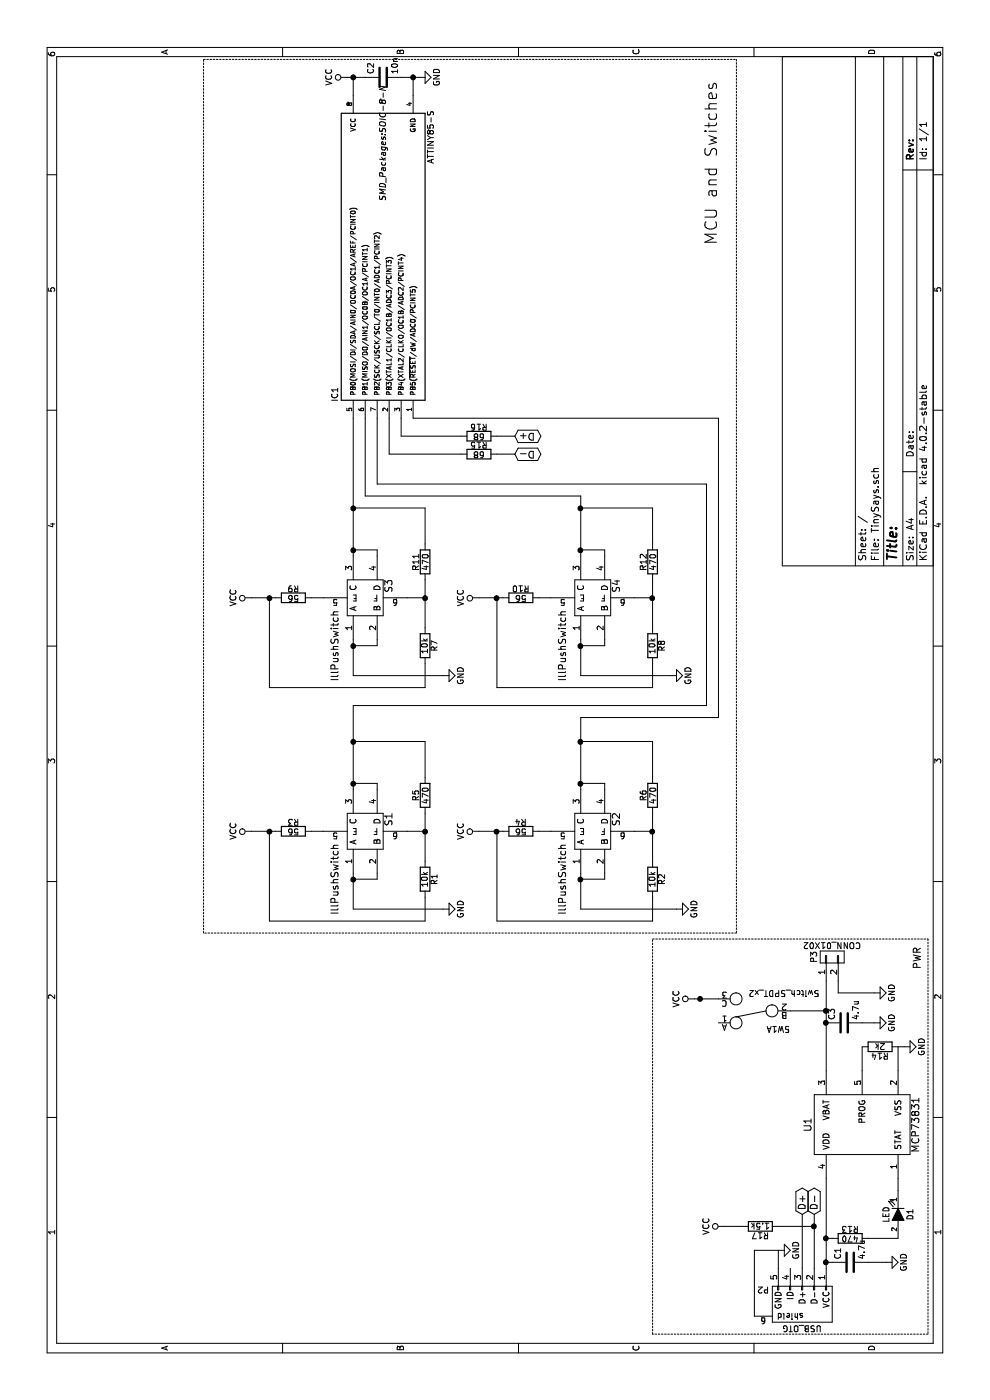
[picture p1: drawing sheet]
EESchema Schematic File Version 2
LIBS:power
LIBS:device
LIBS:transistors
LIBS:conn
LIBS:linear
LIBS:regul
LIBS:74xx
LIBS:cmos4000
LIBS:adc-dac
LIBS:memory
LIBS:xilinx
LIBS:microcontrollers
LIBS:dsp
LIBS:microchip
LIBS:analog_switches
LIBS:motorola
LIBS:texas
LIBS:intel
LIBS:audio
LIBS:interface
LIBS:digital-audio
LIBS:philips
LIBS:display
LIBS:cypress
LIBS:siliconi
LIBS:opto
LIBS:atmel
LIBS:contrib
LIBS:valves
LIBS:TinySays
LIBS:TinySays-cache
EELAYER 25 0
EELAYER END
$Descr A4 11693 8268
encoding utf-8
Sheet 1 1
Title ""
Date ""
Rev ""
Comp ""
Comment1 ""
Comment2 ""
Comment3 ""
Comment4 ""
$EndDescr
$Comp
L ATTINY85-S IC1
U 1 1
P 9550 3200
F 0 "IC1" H 8400 3600 50  0000 C CNN
F 1 "ATTINY85-S" H 10550 2800 50  0000 C CNN
F 2 "SMD_Packages:SOIC-8-N" H 10500 3200 50  0000 C CIN
F 3 "" H 9550 3200 50  0000 C CNN
	1    9550 3200
	1    0    0    -1  
$EndComp
$Comp
L R R7
U 1 1
P 6300 3550
F 0 "R7" V 6380 3550 50  0000 C CNN
F 1 "10k" V 6300 3550 50  0000 C CNN
F 2 "Resistors_SMD:R_0603_HandSoldering" V 6230 3550 50  0001 C CNN
F 3 "" H 6300 3550 50  0000 C CNN
	1    6300 3550
	0    1    1    0   
$EndComp
$Comp
L IllPushSwitch S3
U 1 1
P 6700 3050
F 0 "S3" H 6800 2850 60  0000 C CNN
F 1 "IllPushSwitch" H 6300 3300 60  0000 C CNN
F 2 "TinySays:IllPushSwitch" H 6700 3050 60  0001 C CNN
F 3 "" H 6700 3050 60  0000 C CNN
	1    6700 3050
	1    0    0    -1  
$EndComp
$Comp
L R R11
U 1 1
P 7000 3550
F 0 "R11" V 7080 3550 50  0000 C CNN
F 1 "470" V 7000 3550 50  0000 C CNN
F 2 "Resistors_SMD:R_0603_HandSoldering" V 6930 3550 50  0001 C CNN
F 3 "" H 7000 3550 50  0000 C CNN
	1    7000 3550
	0    -1   -1   0   
$EndComp
$Comp
L R R9
U 1 1
P 6700 2450
F 0 "R9" V 6780 2450 50  0000 C CNN
F 1 "56" V 6700 2450 50  0000 C CNN
F 2 "Resistors_SMD:R_0603_HandSoldering" V 6630 2450 50  0001 C CNN
F 3 "" H 6700 2450 50  0000 C CNN
	1    6700 2450
	1    0    0    -1  
$EndComp
$Comp
L VCC #PWR01
U 1 1
P 6700 2100
F 0 "#PWR01" H 6700 1950 50  0001 C CNN
F 1 "VCC" H 6700 2250 50  0000 C CNN
F 2 "" H 6700 2100 50  0000 C CNN
F 3 "" H 6700 2100 50  0000 C CNN
	1    6700 2100
	1    0    0    -1  
$EndComp
$Comp
L GND #PWR02
U 1 1
P 6050 3700
F 0 "#PWR02" H 6050 3450 50  0001 C CNN
F 1 "GND" H 6050 3550 50  0000 C CNN
F 2 "" H 6050 3700 50  0000 C CNN
F 3 "" H 6050 3700 50  0000 C CNN
	1    6050 3700
	1    0    0    -1  
$EndComp
$Comp
L R R8
U 1 1
P 6300 5450
F 0 "R8" V 6380 5450 50  0000 C CNN
F 1 "10k" V 6300 5450 50  0000 C CNN
F 2 "Resistors_SMD:R_0603_HandSoldering" V 6230 5450 50  0001 C CNN
F 3 "" H 6300 5450 50  0000 C CNN
	1    6300 5450
	0    1    1    0   
$EndComp
$Comp
L IllPushSwitch S4
U 1 1
P 6700 4950
F 0 "S4" H 6800 4750 60  0000 C CNN
F 1 "IllPushSwitch" H 6300 5200 60  0000 C CNN
F 2 "TinySays:IllPushSwitch" H 6700 4950 60  0001 C CNN
F 3 "" H 6700 4950 60  0000 C CNN
	1    6700 4950
	1    0    0    -1  
$EndComp
$Comp
L R R12
U 1 1
P 7000 5450
F 0 "R12" V 7080 5450 50  0000 C CNN
F 1 "470" V 7000 5450 50  0000 C CNN
F 2 "Resistors_SMD:R_0603_HandSoldering" V 6930 5450 50  0001 C CNN
F 3 "" H 7000 5450 50  0000 C CNN
	1    7000 5450
	0    -1   -1   0   
$EndComp
$Comp
L R R10
U 1 1
P 6700 4350
F 0 "R10" V 6780 4350 50  0000 C CNN
F 1 "56" V 6700 4350 50  0000 C CNN
F 2 "Resistors_SMD:R_0603_HandSoldering" V 6630 4350 50  0001 C CNN
F 3 "" H 6700 4350 50  0000 C CNN
	1    6700 4350
	1    0    0    -1  
$EndComp
$Comp
L GND #PWR03
U 1 1
P 6050 5600
F 0 "#PWR03" H 6050 5350 50  0001 C CNN
F 1 "GND" H 6050 5450 50  0000 C CNN
F 2 "" H 6050 5600 50  0000 C CNN
F 3 "" H 6050 5600 50  0000 C CNN
	1    6050 5600
	1    0    0    -1  
$EndComp
$Comp
L R R1
U 1 1
P 4350 3550
F 0 "R1" V 4430 3550 50  0000 C CNN
F 1 "10k" V 4350 3550 50  0000 C CNN
F 2 "Resistors_SMD:R_0603_HandSoldering" V 4280 3550 50  0001 C CNN
F 3 "" H 4350 3550 50  0000 C CNN
	1    4350 3550
	0    1    1    0   
$EndComp
$Comp
L IllPushSwitch S1
U 1 1
P 4750 3050
F 0 "S1" H 4850 2850 60  0000 C CNN
F 1 "IllPushSwitch" H 4350 3300 60  0000 C CNN
F 2 "TinySays:IllPushSwitch" H 4750 3050 60  0001 C CNN
F 3 "" H 4750 3050 60  0000 C CNN
	1    4750 3050
	1    0    0    -1  
$EndComp
$Comp
L R R5
U 1 1
P 5050 3550
F 0 "R5" V 5130 3550 50  0000 C CNN
F 1 "470" V 5050 3550 50  0000 C CNN
F 2 "Resistors_SMD:R_0603_HandSoldering" V 4980 3550 50  0001 C CNN
F 3 "" H 5050 3550 50  0000 C CNN
	1    5050 3550
	0    -1   -1   0   
$EndComp
$Comp
L R R3
U 1 1
P 4750 2450
F 0 "R3" V 4830 2450 50  0000 C CNN
F 1 "56" V 4750 2450 50  0000 C CNN
F 2 "Resistors_SMD:R_0603_HandSoldering" V 4680 2450 50  0001 C CNN
F 3 "" H 4750 2450 50  0000 C CNN
	1    4750 2450
	1    0    0    -1  
$EndComp
$Comp
L GND #PWR04
U 1 1
P 4100 3700
F 0 "#PWR04" H 4100 3450 50  0001 C CNN
F 1 "GND" H 4100 3550 50  0000 C CNN
F 2 "" H 4100 3700 50  0000 C CNN
F 3 "" H 4100 3700 50  0000 C CNN
	1    4100 3700
	1    0    0    -1  
$EndComp
$Comp
L R R2
U 1 1
P 4350 5450
F 0 "R2" V 4430 5450 50  0000 C CNN
F 1 "10k" V 4350 5450 50  0000 C CNN
F 2 "Resistors_SMD:R_0603_HandSoldering" V 4280 5450 50  0001 C CNN
F 3 "" H 4350 5450 50  0000 C CNN
	1    4350 5450
	0    1    1    0   
$EndComp
$Comp
L IllPushSwitch S2
U 1 1
P 4750 4950
F 0 "S2" H 4850 4750 60  0000 C CNN
F 1 "IllPushSwitch" H 4350 5200 60  0000 C CNN
F 2 "TinySays:IllPushSwitch" H 4750 4950 60  0001 C CNN
F 3 "" H 4750 4950 60  0000 C CNN
	1    4750 4950
	1    0    0    -1  
$EndComp
$Comp
L R R6
U 1 1
P 5050 5450
F 0 "R6" V 5130 5450 50  0000 C CNN
F 1 "470" V 5050 5450 50  0000 C CNN
F 2 "Resistors_SMD:R_0603_HandSoldering" V 4980 5450 50  0001 C CNN
F 3 "" H 5050 5450 50  0000 C CNN
	1    5050 5450
	0    -1   -1   0   
$EndComp
$Comp
L R R4
U 1 1
P 4750 4350
F 0 "R4" V 4830 4350 50  0000 C CNN
F 1 "56" V 4750 4350 50  0000 C CNN
F 2 "Resistors_SMD:R_0603_HandSoldering" V 4680 4350 50  0001 C CNN
F 3 "" H 4750 4350 50  0000 C CNN
	1    4750 4350
	1    0    0    -1  
$EndComp
$Comp
L VCC #PWR05
U 1 1
P 4750 4000
F 0 "#PWR05" H 4750 3850 50  0001 C CNN
F 1 "VCC" H 4750 4150 50  0000 C CNN
F 2 "" H 4750 4000 50  0000 C CNN
F 3 "" H 4750 4000 50  0000 C CNN
	1    4750 4000
	1    0    0    -1  
$EndComp
$Comp
L GND #PWR06
U 1 1
P 4100 5650
F 0 "#PWR06" H 4100 5400 50  0001 C CNN
F 1 "GND" H 4100 5500 50  0000 C CNN
F 2 "" H 4100 5650 50  0000 C CNN
F 3 "" H 4100 5650 50  0000 C CNN
	1    4100 5650
	1    0    0    -1  
$EndComp
$Comp
L VCC #PWR07
U 1 1
P 11050 2900
F 0 "#PWR07" H 11050 2750 50  0001 C CNN
F 1 "VCC" H 11050 3050 50  0000 C CNN
F 2 "" H 11050 2900 50  0000 C CNN
F 3 "" H 11050 2900 50  0000 C CNN
	1    11050 2900
	1    0    0    -1  
$EndComp
$Comp
L GND #PWR08
U 1 1
P 11050 3500
F 0 "#PWR08" H 11050 3250 50  0001 C CNN
F 1 "GND" H 11050 3350 50  0000 C CNN
F 2 "" H 11050 3500 50  0000 C CNN
F 3 "" H 11050 3500 50  0000 C CNN
	1    11050 3500
	1    0    0    -1  
$EndComp
Text Notes 9650 6000 0    98   ~ 0
MCU and Switches
$Comp
L VCC #PWR09
U 1 1
P 6700 4000
F 0 "#PWR09" H 6700 3850 50  0001 C CNN
F 1 "VCC" H 6700 4150 50  0000 C CNN
F 2 "" H 6700 4000 50  0000 C CNN
F 3 "" H 6700 4000 50  0000 C CNN
	1    6700 4000
	1    0    0    -1  
$EndComp
$Comp
L VCC #PWR010
U 1 1
P 4750 2100
F 0 "#PWR010" H 4750 1950 50  0001 C CNN
F 1 "VCC" H 4750 2250 50  0000 C CNN
F 2 "" H 4750 2100 50  0000 C CNN
F 3 "" H 4750 2100 50  0000 C CNN
	1    4750 2100
	1    0    0    -1  
$EndComp
$Comp
L Switch_SPDT_x2 SW1
U 1 1
P 3250 6300
F 0 "SW1" H 3050 6450 50  0000 C CNN
F 1 "Switch_SPDT_x2" H 3000 6150 50  0000 C CNN
F 2 "TinySays:STDP-2235S" H 3250 6300 50  0001 C CNN
F 3 "" H 3250 6300 50  0000 C CNN
F 4 "http://www.interhit.rs/pomicni-prekidaci-2ux/15952-prp-2235s-pomicni-prekidac-03a-6v-2x-uu-smd-2000000168289.html" H 3250 6300 60  0001 C CNN "Supplier"
	1    3250 6300
	0    -1   -1   0   
$EndComp
$Comp
L C C2
U 1 1
P 11050 3200
F 0 "C2" H 11075 3300 50  0000 L CNN
F 1 "10n" H 11075 3100 50  0000 L CNN
F 2 "Capacitors_SMD:C_0603_HandSoldering" H 11088 3050 50  0001 C CNN
F 3 "" H 11050 3200 50  0000 C CNN
	1    11050 3200
	1    0    0    -1  
$EndComp
$Comp
L MCP73831 U1
U 1 1
P 2300 7200
F 0 "U1" H 2300 7650 59  0000 C CNN
F 1 "MCP73831" H 2300 6750 59  0000 C CNN
F 2 "TinySays:SOT-23-5" H 2300 7200 59  0001 C CNN
F 3 "" H 2300 7200 59  0000 C CNN
	1    2300 7200
	1    0    0    -1  
$EndComp
$Comp
L LED D1
U 1 1
P 1550 7500
F 0 "D1" H 1550 7600 50  0000 C CNN
F 1 "LED" H 1550 7400 50  0000 C CNN
F 2 "Resistors_SMD:R_0603_HandSoldering" H 1550 7500 50  0001 C CNN
F 3 "" H 1550 7500 50  0000 C CNN
	1    1550 7500
	-1   0    0    1   
$EndComp
$Comp
L R R13
U 1 1
P 1350 7100
F 0 "R13" V 1430 7100 50  0000 C CNN
F 1 "470" V 1350 7100 50  0000 C CNN
F 2 "Resistors_SMD:R_0603_HandSoldering" V 1280 7100 50  0001 C CNN
F 3 "" H 1350 7100 50  0000 C CNN
	1    1350 7100
	1    0    0    -1  
$EndComp
$Comp
L C C1
U 1 1
P 1150 7100
F 0 "C1" H 1175 7200 50  0000 L CNN
F 1 "4.7u" H 1175 7000 50  0000 L CNN
F 2 "Capacitors_SMD:C_0603_HandSoldering" H 1188 6950 50  0001 C CNN
F 3 "" H 1150 7100 50  0000 C CNN
	1    1150 7100
	1    0    0    -1  
$EndComp
$Comp
L GND #PWR011
U 1 1
P 1150 7400
F 0 "#PWR011" H 1150 7150 50  0001 C CNN
F 1 "GND" H 1150 7250 50  0000 C CNN
F 2 "" H 1150 7400 50  0000 C CNN
F 3 "" H 1150 7400 50  0000 C CNN
	1    1150 7400
	1    0    0    -1  
$EndComp
$Comp
L R R14
U 1 1
P 2950 7350
F 0 "R14" V 3030 7350 50  0000 C CNN
F 1 "2k" V 2950 7350 50  0000 C CNN
F 2 "Resistors_SMD:R_0603_HandSoldering" V 2880 7350 50  0001 C CNN
F 3 "" H 2950 7350 50  0000 C CNN
	1    2950 7350
	-1   0    0    1   
$EndComp
$Comp
L GND #PWR012
U 1 1
P 2950 7550
F 0 "#PWR012" H 2950 7300 50  0001 C CNN
F 1 "GND" H 2950 7400 50  0000 C CNN
F 2 "" H 2950 7550 50  0000 C CNN
F 3 "" H 2950 7550 50  0000 C CNN
	1    2950 7550
	1    0    0    -1  
$EndComp
$Comp
L C C3
U 1 1
P 3150 7050
F 0 "C3" H 3175 7150 50  0000 L CNN
F 1 "4.7u" H 3175 6950 50  0000 L CNN
F 2 "Capacitors_SMD:C_0603_HandSoldering" H 3188 6900 50  0001 C CNN
F 3 "" H 3150 7050 50  0000 C CNN
	1    3150 7050
	1    0    0    -1  
$EndComp
$Comp
L GND #PWR013
U 1 1
P 3150 7300
F 0 "#PWR013" H 3150 7050 50  0001 C CNN
F 1 "GND" H 3150 7150 50  0000 C CNN
F 2 "" H 3150 7300 50  0000 C CNN
F 3 "" H 3150 7300 50  0000 C CNN
	1    3150 7300
	1    0    0    -1  
$EndComp
$Comp
L GND #PWR014
U 1 1
P 3400 7300
F 0 "#PWR014" H 3400 7050 50  0001 C CNN
F 1 "GND" H 3400 7150 50  0000 C CNN
F 2 "" H 3400 7300 50  0000 C CNN
F 3 "" H 3400 7300 50  0000 C CNN
	1    3400 7300
	1    0    0    -1  
$EndComp
$Comp
L GND #PWR015
U 1 1
P 1250 6500
F 0 "#PWR015" H 1250 6250 50  0001 C CNN
F 1 "GND" H 1250 6350 50  0000 C CNN
F 2 "" H 1250 6500 50  0000 C CNN
F 3 "" H 1250 6500 50  0000 C CNN
	1    1250 6500
	1    0    0    -1  
$EndComp
$Comp
L USB_OTG P2
U 1 1
P 800 6700
F 0 "P2" H 1125 6575 50  0000 C CNN
F 1 "USB_OTG" H 800 6900 50  0000 C CNN
F 2 "Connect:USB_Micro-B" V 750 6600 50  0001 C CNN
F 3 "" V 750 6600 50  0000 C CNN
	1    800  6700
	0    -1   -1   0   
$EndComp
$Comp
L CONN_01X02 P3
U 1 1
P 3700 6950
F 0 "P3" H 3700 7100 50  0000 C CNN
F 1 "CONN_01X02" V 3800 6950 50  0000 C CNN
F 2 "Pin_Headers:Pin_Header_Angled_1x02" H 3700 6950 50  0001 C CNN
F 3 "" H 3700 6950 50  0000 C CNN
	1    3700 6950
	1    0    0    -1  
$EndComp
$Comp
L VCC #PWR016
U 1 1
P 3350 5800
F 0 "#PWR016" H 3350 5650 50  0001 C CNN
F 1 "VCC" H 3350 5950 50  0000 C CNN
F 2 "" H 3350 5800 50  0000 C CNN
F 3 "" H 3350 5800 50  0000 C CNN
	1    3350 5800
	1    0    0    -1  
$EndComp
Text GLabel 1550 6700 2    59   BiDi ~ 0
D+
Text GLabel 1550 6800 2    59   BiDi ~ 0
D-
Text GLabel 8050 4300 3    59   BiDi ~ 0
D+
Text GLabel 7900 4300 3    59   BiDi ~ 0
D-
$Comp
L R R15
U 1 1
P 7900 4000
F 0 "R15" V 7980 4000 50  0000 C CNN
F 1 "68" V 7900 4000 50  0000 C CNN
F 2 "Resistors_SMD:R_0603_HandSoldering" V 7830 4000 50  0001 C CNN
F 3 "" H 7900 4000 50  0000 C CNN
	1    7900 4000
	1    0    0    -1  
$EndComp
$Comp
L R R16
U 1 1
P 8050 4000
F 0 "R16" V 8130 4000 50  0000 C CNN
F 1 "68" V 8050 4000 50  0000 C CNN
F 2 "Resistors_SMD:R_0603_HandSoldering" V 7980 4000 50  0001 C CNN
F 3 "" H 8050 4000 50  0000 C CNN
	1    8050 4000
	1    0    0    -1  
$EndComp
$Comp
L R R17
U 1 1
P 1450 6350
F 0 "R17" V 1530 6350 50  0000 C CNN
F 1 "1.5k" V 1450 6350 50  0000 C CNN
F 2 "Resistors_SMD:R_0603_HandSoldering" V 1380 6350 50  0001 C CNN
F 3 "" H 1450 6350 50  0000 C CNN
	1    1450 6350
	-1   0    0    1   
$EndComp
$Comp
L VCC #PWR017
U 1 1
P 1450 6050
F 0 "#PWR017" H 1450 5900 50  0001 C CNN
F 1 "VCC" H 1450 6200 50  0000 C CNN
F 2 "" H 1450 6050 50  0000 C CNN
F 3 "" H 1450 6050 50  0000 C CNN
	1    1450 6050
	1    0    0    -1  
$EndComp
Wire Wire Line
	7650 3150 8200 3150
Wire Wire Line
	7650 5900 7650 3150
Wire Wire Line
	8200 6000 8200 3450
Wire Notes Line
	550  5450 3850 5450
Wire Notes Line
	550  7750 550  5450
Wire Notes Line
	3850 7750 550  7750
Wire Notes Line
	3850 5450 3850 7750
Connection ~ 1450 6800
Wire Wire Line
	1450 6500 1450 6800
Wire Wire Line
	1450 6050 1450 6200
Wire Wire Line
	7900 3250 8200 3250
Wire Wire Line
	7900 3850 7900 3250
Wire Wire Line
	7550 3050 8200 3050
Wire Wire Line
	8050 3350 8050 3850
Wire Wire Line
	7900 4150 7900 4300
Wire Wire Line
	8050 4150 8050 4300
Wire Wire Line
	1100 6800 1550 6800
Wire Wire Line
	1100 6700 1550 6700
Wire Wire Line
	1250 6300 1250 6500
Wire Wire Line
	700  6300 1250 6300
Wire Wire Line
	3350 5800 3350 6000
Connection ~ 3250 6900
Wire Wire Line
	3250 6600 3250 6900
Wire Wire Line
	3500 7000 3400 7000
Wire Wire Line
	1250 6500 1100 6500
Wire Wire Line
	3400 7000 3400 7300
Connection ~ 3150 6900
Wire Wire Line
	3150 7200 3150 7300
Wire Wire Line
	2750 6900 3500 6900
Wire Wire Line
	2950 7500 2950 7550
Wire Wire Line
	2750 7500 2950 7500
Wire Wire Line
	2750 7200 2950 7200
Wire Wire Line
	1150 7250 1150 7400
Wire Wire Line
	1750 7500 1850 7500
Connection ~ 1150 6900
Wire Wire Line
	1150 6950 1150 6900
Wire Wire Line
	1100 6900 1850 6900
Connection ~ 11050 3450
Connection ~ 11050 2950
Connection ~ 7100 4850
Wire Wire Line
	7100 5050 7100 4850
Wire Wire Line
	7050 5050 7100 5050
Connection ~ 6300 4850
Wire Wire Line
	6300 5050 6300 4850
Wire Wire Line
	6350 5050 6300 5050
Connection ~ 5150 4850
Wire Wire Line
	5150 5050 5150 4850
Wire Wire Line
	5100 5050 5150 5050
Connection ~ 4350 4850
Wire Wire Line
	4350 5050 4350 4850
Wire Wire Line
	4400 5050 4350 5050
Connection ~ 4350 2950
Wire Wire Line
	4350 3150 4350 2950
Wire Wire Line
	4400 3150 4350 3150
Connection ~ 5150 2950
Wire Wire Line
	5150 3150 5150 2950
Wire Wire Line
	5100 3150 5150 3150
Connection ~ 7100 2950
Wire Wire Line
	7100 3150 7100 2950
Wire Wire Line
	7050 3150 7100 3150
Connection ~ 6300 2950
Wire Wire Line
	6300 3150 6300 2950
Wire Wire Line
	6350 3150 6300 3150
Wire Wire Line
	8050 3350 8200 3350
Wire Notes Line
	3900 1700 11200 1700
Wire Notes Line
	3900 6150 3900 1700
Wire Notes Line
	11200 6150 3900 6150
Wire Notes Line
	11200 1700 11200 6150
Wire Wire Line
	5700 6000 8200 6000
Wire Wire Line
	5800 5900 7650 5900
Wire Wire Line
	11050 2900 11050 3050
Wire Wire Line
	10900 2950 11050 2950
Wire Wire Line
	11050 3350 11050 3500
Wire Wire Line
	10900 3450 11050 3450
Wire Wire Line
	5700 4850 5700 6000
Wire Wire Line
	5800 2950 5800 5900
Wire Wire Line
	7550 4850 7550 3050
Wire Wire Line
	5100 2950 5800 2950
Wire Wire Line
	5100 4850 5700 4850
Wire Wire Line
	7050 4850 7550 4850
Wire Wire Line
	4750 4500 4750 4600
Wire Wire Line
	4750 4000 4750 4200
Wire Wire Line
	4000 5450 4000 4150
Wire Wire Line
	4000 4150 4750 4150
Connection ~ 4750 4150
Wire Wire Line
	4000 5450 4200 5450
Wire Wire Line
	4400 4850 4100 4850
Wire Wire Line
	4500 5450 4900 5450
Connection ~ 4750 5450
Wire Wire Line
	4750 5450 4750 5300
Wire Wire Line
	5500 5450 5200 5450
Connection ~ 5500 4850
Wire Wire Line
	4100 4850 4100 5650
Wire Wire Line
	5500 4850 5500 5450
Wire Wire Line
	4750 2600 4750 2700
Wire Wire Line
	4750 2100 4750 2300
Wire Wire Line
	4000 3550 4000 2250
Wire Wire Line
	4000 2250 4750 2250
Connection ~ 4750 2250
Wire Wire Line
	4000 3550 4200 3550
Wire Wire Line
	4400 2950 4100 2950
Wire Wire Line
	4500 3550 4900 3550
Connection ~ 4750 3550
Wire Wire Line
	4750 3550 4750 3400
Wire Wire Line
	5500 3550 5200 3550
Connection ~ 5500 2950
Wire Wire Line
	4100 2950 4100 3700
Wire Wire Line
	5500 2950 5500 3550
Wire Wire Line
	6700 4500 6700 4600
Wire Wire Line
	6700 4000 6700 4200
Wire Wire Line
	5950 5450 5950 4150
Wire Wire Line
	5950 4150 6700 4150
Connection ~ 6700 4150
Wire Wire Line
	5950 5450 6150 5450
Wire Wire Line
	6350 4850 6050 4850
Wire Wire Line
	6450 5450 6850 5450
Connection ~ 6700 5450
Wire Wire Line
	6700 5450 6700 5300
Wire Wire Line
	7450 5450 7150 5450
Connection ~ 7450 4850
Wire Wire Line
	6050 4850 6050 5600
Wire Wire Line
	7450 4850 7450 5450
Wire Wire Line
	6700 2600 6700 2700
Wire Wire Line
	6700 2100 6700 2300
Wire Wire Line
	5950 3550 5950 2250
Wire Wire Line
	5950 2250 6700 2250
Connection ~ 6700 2250
Wire Wire Line
	5950 3550 6150 3550
Wire Wire Line
	6350 2950 6050 2950
Wire Wire Line
	7050 2950 8200 2950
Wire Wire Line
	6450 3550 6850 3550
Connection ~ 6700 3550
Wire Wire Line
	6700 3550 6700 3400
Wire Wire Line
	7450 3550 7150 3550
Connection ~ 7450 2950
Wire Wire Line
	6050 2950 6050 3700
Wire Wire Line
	7450 2950 7450 3550
Text Notes 3600 7700 0    59   ~ 0
PWR
Connection ~ 3350 5850
Wire Wire Line
	1350 7500 1350 7250
Wire Wire Line
	1350 6950 1350 6900
Connection ~ 1350 6900
$EndSCHEMATC
